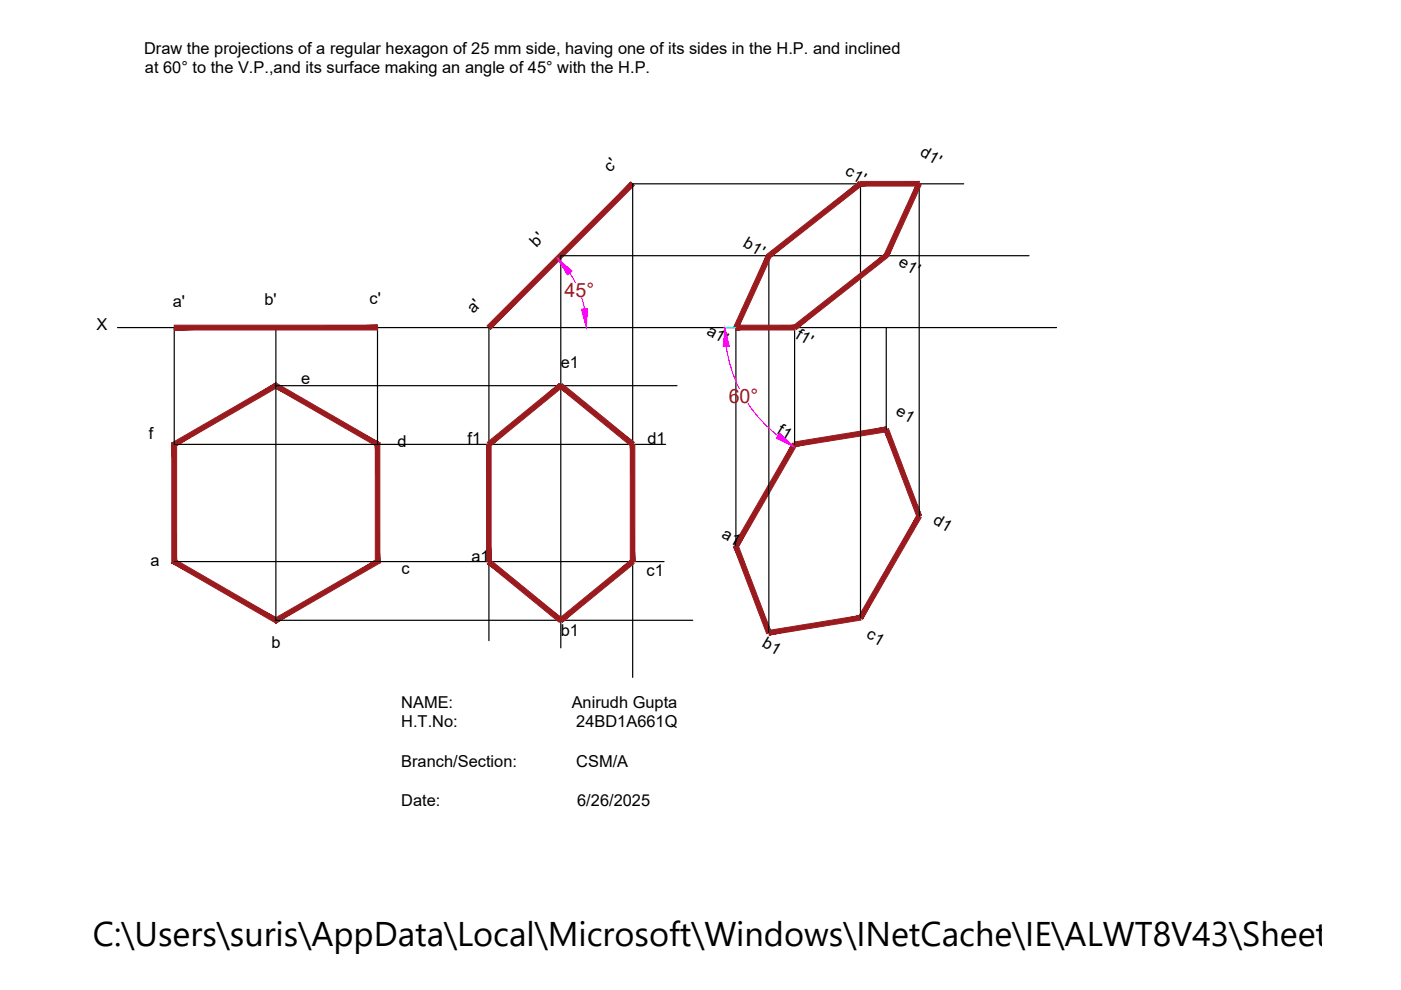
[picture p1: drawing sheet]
<svg xmlns="http://www.w3.org/2000/svg" width="297mm" height="210mm" viewBox="0 0 297 210" stroke-linecap="round" stroke-linejoin="round" font-family="sans-serif">
<!-- layer: 0 -->
<g fill="none" stroke="#000" stroke-width=".25">
<path d="M182.4 39v92M194.9 39v70.5M204.3 39h-70.2v104.6M163 54.2v79.9M218.2 54.2h-99.3v83.2M24.9 69.5h199.1M36.9 69.5v24.7h104.2M58.5 69.5v62h88.4M80 69.5v24.7M103.7 69.5v66.3M156 69.5v46.3M168.5 69.5v24.7"/>
<path d="M187.9 69.5v21.5M58.5 81.8h85M36.9 119.1h103.9"/>
</g>
<g fill="#991b1e" stroke="#991b1e" stroke-width=".21">
<path d="M79.6 94.5v24.3l.9 .6zM79.6 94.5l.9-.6v25.5zM58.5 82.3l21.1 12.2 .9-.6zM58.5 81.2l22 12.7-22-11.6zM37.5 94.5l21-12.2v-1.1zM36.4 93.9l22.1-12.7-21 13.3zM36.4 93.9l1.1 24.9v-24.3zM36.4 93.9l1.1 24.9-1.1 .6zM36.4 119.4l22.1 11.6-21-12.2zM36.4 119.4l22.1 11.6v1.1zM58.5 131v1.1l21.1-13.3zM58.5 132.1l21.1-13.3 .9 .6z"/>
<path d="M36.9 68.9v1.1l43.1-1.1zM36.9 70l43.1-1.1v1.1z"/>
<path d="M103.3 69.1l.7 .7 29.8-31.2zM133.8 38.6l.7 .7-30.5 30.5z"/>
<path d="M103.3 93.8l.7 .8 14.6-13.2zM104 94.6l14.6-13.2 .6 .8z"/>
<path d="M119.2 81.4l-.6 .8 15.8 11.6zM118.6 82.2l15.8 11.6-.6 .8z"/>
<path d="M133.6 94.2l1 24.9v-24.9zM133.6 94.2l1 24.9h-1z"/>
<path d="M119.2 131.9l15.2-12.4-.6-.8zM118.6 131.1l15.2-12.4-14.6 13.2z"/>
<path d="M103.3 119.5l15.3 12.4 .6-.8zM104 118.7l15.2 12.4-15.9-11.6z"/>
<path d="M103.2 94.2v24.9h.9zM103.2 94.2h.9v24.9z"/>
<path d="M168.4 93.7l.2 1 19.2-4.2zM168.6 94.7l19.2-4.2 .2 1.1z"/>
<path d="M187.4 91.2l8 18.1-7-18.4zM187.4 91.2l8 18.1-1 .3z"/>
<path d="M194.5 109.2l-11.6 22.1 12.4-21.6zM194.5 109.2l-11.6 22.1-.9-.5z"/>
<path d="M163.1 134.6l19.4-3.1-.1-1zM162.9 133.7l19.5-3.2-19.3 4.1z"/>
<path d="M155.6 115.9l6.9 18.5 1-.4zM155.6 115.9l.9-.3 7 18.4z"/>
<path d="M168 94l-12.4 21.5 .9 .5zM168 94l.9 .5-12.4 21.5z"/>
<path d="M162.5 54l-6.9 15.2 .9 .5zM162.5 54l1 .4-7 15.3z"/>
<path d="M162.7 53.8l.6 .8 18.8-16zM163.3 54.6l18.8-16 .6 .8z"/>
<path d="M182.4 38.5v.9l12.5-.9zM182.4 39.4l12.5-.9v.9z"/>
<path d="M194.4 38.8l-6 15.6 6.9-15.2zM194.4 38.8l-6 15.6-1-.4z"/>
<path d="M168.8 69.8l19.4-15.2-.6-.8zM168.2 69.1l19.4-15.3-18.8 16z"/>
<path d="M156 70h12.5v-1.1zM156 68.9h12.5l-12.5 1.1z"/>
</g>
<path d="M120.8 57.9l1.2 2M123.3 63.1l.6 2.4M154 73.4a29.1 29.1 0 0 0 2.7 9M158.6 85.6a29.1 29.1 0 0 0 6.3 6.8" fill="none" stroke="#f0f" stroke-width=".25"/>
<g fill="#f0f" stroke="#f0f" stroke-width=".21">
<path d="M123.3 65.6l1.3-.2-.3 4.1z"/>
<path d="M118.3 54.8l3 2.7-1 .8z"/>
<path d="M153.7 69.5l.9 3.9-1.3 .1z"/>
<path d="M165.3 91.8l2.9 2.8-3.6-1.7z"/>
</g>
<path d="M153.5 69.5h2.5" fill="none" stroke="#0ff" stroke-width=".25"/>
<text font-size="7.3" x="19.7" y="200.6">C:\Users\suris\AppData\Local\Microsoft\Windows\INetCache\IE\ALWT8V43\Sheet-6B[1</text>
<g font-size="4.2" fill="#991b1e">
<text x="119.7" y="63">45°</text>
<text x="154.5" y="85.5">60°</text>
</g>
<g font-size="3.5">
<text x="30.6" y="11.4">Draw the projections of a regular hexagon of 25 mm side, having one of its sides in the H.P. and inclined</text>
<text x="30.7" y="15.6">at 60° to the V.P.,and its surface making an angle of 45° with the H.P.</text>
<text x="194.9" y="33" transform="rotate(30 194.9 33)">d1'</text>
<text x="129.4" y="36.6" transform="rotate(-44 129.4 36.6)">c'</text>
<text x="179" y="37" transform="rotate(30 179 37)">c1'</text>
<text x="113.8" y="52.5" transform="rotate(-46 113.8 52.5)">b'</text>
<text x="157.4" y="52.2" transform="rotate(30 157.4 52.2)">b1'</text>
<text x="190.3" y="56.2" transform="rotate(30 190.3 56.2)">e1'</text>
<text x="36.6" y="65.1">a'</text>
<text x="56.1" y="64.6">b'</text>
<text x="78.3" y="64.5">c'</text>
<text x="20.4" y="69.9">X</text>
<text x="100.4" y="66.6" transform="rotate(-45 100.4 66.6)">a'</text>
<text x="149.6" y="70.8" transform="rotate(30 149.6 70.8)">a1'</text>
<text x="168.5" y="71.6" transform="rotate(30 168.5 71.6)">f1'</text>
<text x="63.8" y="81.4">e</text>
<text x="118.9" y="78.1">e1</text>
<text x="189.7" y="87.9" transform="rotate(30 189.7 87.9)">e1</text>
<text x="31.6" y="93.2">f</text>
<text x="84.3" y="94.9">d</text>
<text x="99.1" y="94.2">f1</text>
<text x="137.3" y="94.2">d1</text>
<text x="164.6" y="91.9" transform="rotate(30 164.6 91.9)">f1</text>
<text x="152.9" y="113.9" transform="rotate(30 152.9 113.9)">a1</text>
<text x="197.6" y="111" transform="rotate(30 197.6 111)">d1</text>
<text x="100" y="119.1">a1</text>
<text x="31.9" y="120">a</text>
<text x="85.1" y="121.7">c</text>
<text x="137.1" y="122.2">c1</text>
<text x="57.6" y="137.4">b</text>
<text x="118.9" y="134.8">b1</text>
<text x="161.4" y="137" transform="rotate(30 161.4 137)">b1</text>
<text x="183.5" y="135.2" transform="rotate(30 183.5 135.2)">c1</text>
<text x="85.1" y="150">NAME:</text>
<text x="85.1" y="154.2">H.T.No:</text>
<text x="121.2" y="150">Anirudh Gupta</text>
<text x="122.2" y="154.2">24BD1A661Q</text>
<text x="85.1" y="162.5">Branch/Section:</text>
<text x="122.2" y="162.5">CSM/A</text>
<text x="85.1" y="170.9">Date:</text>
<text x="122.4" y="170.9">6/26/2025</text>
</g>
</svg>
